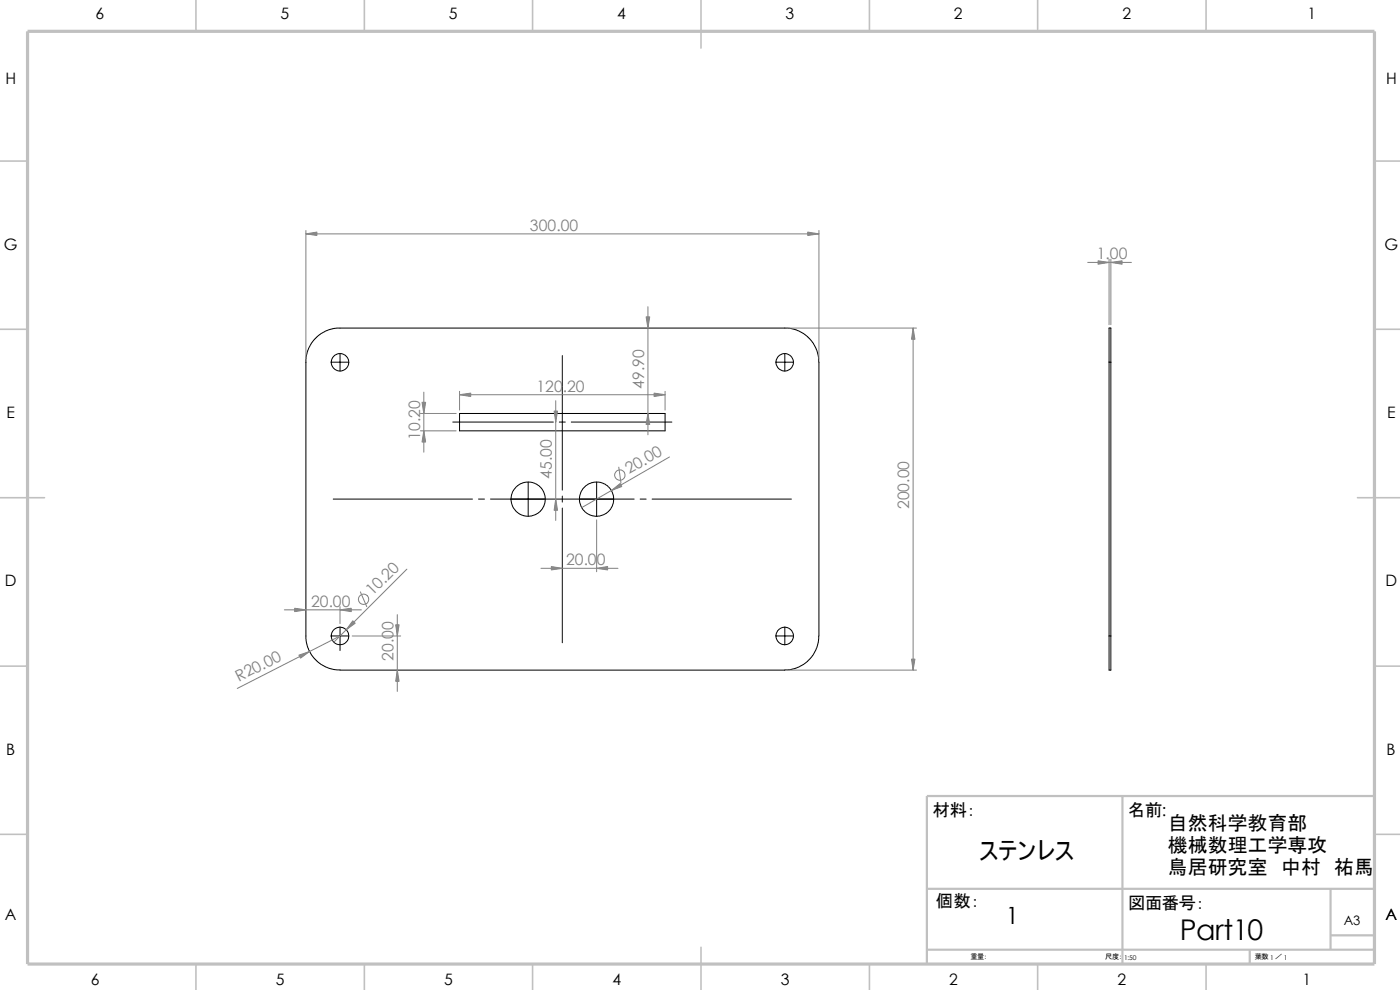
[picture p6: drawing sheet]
<svg xmlns="http://www.w3.org/2000/svg" width="297mm" height="210mm" viewBox="0 0 297 210" stroke-linecap="round" stroke-linejoin="round" font-family="sans-serif">
<g fill="none" stroke="#c0c0c0" stroke-width=".34">
<path d="M41.6 0v6.6M77.3 0v6.6M113 0v6.6M148.7 -.1v10.3M184.4 0v6.6M220.1 0v6.6M255.9 0v6.6M0 34.2h5.8M291.6 34.2h5.5M0 69.8h5.8M291.6 69.8h5.5M-.1 105.6h9.5"/>
<path d="M288 105.6h9.1M0 141.3h5.8M291.6 141.3h5.5M0 177h5.8M291.6 177h5.5M41.6 204.5v5.6M77.3 204.5v5.6M113 204.5v5.6M148.7 201v9.1M184.4 204.5v5.6M220.1 204.5v5.6M255.9 204.5v5.6"/>
</g>
<path d="M238.1 168.9v35.6M291.6 168.9h-95v35.6M196.6 188.6h95M282.3 198.4h9.3M282.3 188.6v12.9M196.6 201.5h95M265.1 201.5v3" fill="none" stroke="#c0c0c0" stroke-width=".47"/>
<path d="M5.8 6.6h285.8v197.9h-285.8z" fill="none" stroke="#c0c0c0" stroke-width=".68" stroke-linecap="butt"/>
<g fill="none" stroke="#000" stroke-width=".21">
<path d="M70.2 76.8h3.8M72.1 75v3.7M119.3 75.4v28.6M164.6 76.8h3.8M166.5 75v3.7M235.3 76.8v-7.2h.4v7.2M235.3 76.8h.4M235.3 76.8v58.1M235.7 76.8v58.1M96.1 89.5h21.3M97.5 87.7h43.6v3.7h-43.6zM118.7 89.5h1.2"/>
<path d="M121.2 89.5h21.3M70.7 105.9h29.5M101.5 105.9h1.3M104.1 105.9h30.4M112.1 102.2v7.4M119.3 105.2v1.3M119.3 107.8v28.6M126.6 102.2v7.4M135.8 105.9h1.3M138.3 105.9h29.6M70.2 134.9h3.8M72.1 133v5"/>
<path d="M164.6 134.9h3.8M166.5 133v3.8M173.7 134.9v1.1l-.4 1.3-.8 1.6-.6 .8-1 1-1.2 .7-1 .4-1.5 .3-95.1 .1M173.7 134.9v-58.1l-.1-1.3-.6-1.9-1.1-1.6-1.4-1.2-1.6-.8-1.7-.4h-95.8l-2.1 .5-1.2 .7-1 .8-1 1.2-.7 1.2-.5 2.1v59.5l.3 1.5 .4 1 .7 1.2 1 1 .8 .6 1.6 .8 1.3 .4h1.1M235.3 134.9h.4M235.7 134.9v7.3h-.4v-7.3"/>
<circle cx="72.1" cy="76.9" r="1.85"/>
<circle cx="166.5" cy="76.9" r="1.83"/>
<circle cx="112" cy="105.9" r="3.6"/>
<circle cx="126.6" cy="105.9" r="3.6"/>
<circle cx="72.1" cy="134.9" r="1.86"/>
<circle cx="166.5" cy="134.9" r="1.85"/>
</g>
<g fill="none" stroke="#808080" stroke-width=".21">
<path d="M64.9 49.6h108.8M64.9 48.9v27.3M173.7 48.9v27.3M230.8 55.7h9.2M235.3 55v13.9M235.7 55v13.9M137.5 65.1v27.1M167.2 69.6h27.2M193.7 69.6v72.6M89.2 87.7h7.6M89.2 91.4h7.6M89.9 83.2v12.7"/>
<path d="M97.5 83.7h43.6M97.5 83v4M117.9 85v25.4M131.3 99.1l.4 3.4M141.1 83v4M142 96.9l-18.6 10.8M126.6 110.3v11M60.3 129.4h16.4M72.1 128.7v3.6M72.1 134.9l-21.8 11.1M74.7 134.9h10.3M76.5 125.6l1.3 3.1"/>
<path d="M84.3 130.4v16.3M86.3 120.7l-15.5 15.5M114.8 120.6h16.3M167.2 142.2h27.2"/>
<circle cx="131.5" cy="100.8" r="1.11"/>
<circle cx="77.1" cy="127.1" r="1.1"/>
</g>
<g fill="#808080" stroke="#808080" stroke-width=".21">
<path d="M138.8 83.4l2.3 .3-2.3 .4z"/>
<path d="M89.5 85.3h.8l-.4 2.4z"/>
<path d="M137.5 87.7l.3 2.3h-.7z"/>
<path d="M89.9 91.4l.4 2.4h-.8z"/>
<path d="M74.8 131.7l.6 .5-2 1.4z"/>
<path d="M84.3 142.2l.4 2.3h-.8z"/>
<path d="M129.7 104.1l1.9-1.5 .3 .6z"/>
<path d="M171.4 49.2l2.3 .4-2.3 .4z"/>
<path d="M117.6 87.2h.7l-.4 2.3z"/>
<path d="M64.9 49.6l2.3-.4v.8z"/>
<path d="M193.4 139.8h.7l-.4 2.4z"/>
<path d="M193.7 69.6l.4 2.4h-.7z"/>
<path d="M62.5 129l2.4 .4-2.4 .4z"/>
<path d="M72.1 129.4l2.4-.4v.8z"/>
<path d="M137.1 67.2h.7l-.3 2.4z"/>
<path d="M117.9 105.9l.4 2.3h-.7z"/>
<path d="M83.9 132.5h.8l-.4 2.4z"/>
<path d="M63.4 139l2.3-.8-1.9 1.4z"/>
<path d="M97.5 83.7l2.4-.3v.7z"/>
<path d="M126.6 120.6l2.3-.4v.7z"/>
<path d="M117 120.2l2.3 .4-2.3 .3z"/>
<path d="M233 55.3l2.3 .4-2.3 .3z"/>
<path d="M235.7 55.7l2.3-.4v.7z"/>
</g>
<text font-size="6.1" x="250.3" y="199.3">Part10</text>
<text font-size="5.2" x="207.7" y="182.2">ステンレス</text>
<text font-size="5" x="213.4" y="196">1</text>
<g font-size="4.2">
<text x="247.8" y="176">自然科学教育部</text>
<text x="247.8" y="185.5">鳥居研究室　中村　祐馬</text>
<text x="247.8" y="180.8">機械数理工学専攻</text>
</g>
<g font-size="3.7">
<text x="197.9" y="173.1">材料：</text>
<text x="239.3" y="173.1">名前:</text>
<text x="198.5" y="192.4">個数：</text>
<text x="239.3" y="192.8">図面番号：</text>
</g>
<g font-size="3.3">
<text x="20.2" y="3.9">6</text>
<text x="59.5" y="4">5</text>
<text x="95.2" y="4">5</text>
<text x="130.9" y="4">4</text>
<text x="166.7" y="4">3</text>
<text x="202.4" y="4">2</text>
<text x="238.1" y="3.9">2</text>
<text x="277.4" y="4">1</text>
<text x="1.2" y="17.7">H</text>
<text x="294" y="17.7">H</text>
<text x=".8" y="53">G</text>
<text x="293.7" y="53">G</text>
<text x="1.4" y="88.6">E</text>
<text x="294.3" y="88.6">E</text>
<text x="1.1" y="124.4">D</text>
<text x="293.9" y="124.4">D</text>
<text x="1.3" y="160.1">B</text>
<text x="294.2" y="160.1">B</text>
<text x="1.1" y="195.2">A</text>
<text x="293.9" y="195.2">A</text>
<text x="19.3" y="209">6</text>
<text x="58.5" y="209">5</text>
<text x="94.2" y="209">5</text>
<text x="130" y="209">4</text>
<text x="165.7" y="209">3</text>
<text x="201.4" y="209">2</text>
<text x="237.1" y="209">2</text>
<text x="276.4" y="209">1</text>
</g>
<g font-size="3.3" fill="#808080">
<text x="112.4" y="48.9">300.00</text>
<text x="232.7" y="55">1.00</text>
<text x="113.8" y="83.1">120.20</text>
<text x="136.7" y="82.5" transform="rotate(-90 136.7 82.5)">49.90</text>
<text x="89.1" y="93.3" transform="rotate(-90 89.1 93.3)">10.20</text>
<text x="117.1" y="101.6" transform="rotate(-90 117.1 101.6)">45.00</text>
<text x="133.5" y="100.6" transform="rotate(-30 133.5 100.6)">20.00</text>
<text x="192.9" y="108" transform="rotate(-90 192.9 108)">200.00</text>
<text x="120.1" y="119.9">20.00</text>
<text x="66" y="128.7">20.00</text>
<text x="79" y="126.5" transform="rotate(-45 79 126.5)">10.20</text>
<text x="83.5" y="140.2" transform="rotate(-90 83.5 140.2)">20.00</text>
<text x="50.7" y="144.7" transform="rotate(-27 50.7 144.7)">R20.00</text>
</g>
<text font-size="2.8" x="285.1" y="196.3">A3</text>
<g font-size="1.5">
<text x="205.9" y="203.5">重量：</text>
<text x="234.5" y="203.5">尺度：</text>
<text x="266.2" y="203.5">葉数 1 ／ 1</text>
</g>
<text font-size="1.4" x="238.5" y="203.6">1:50</text>
</svg>
